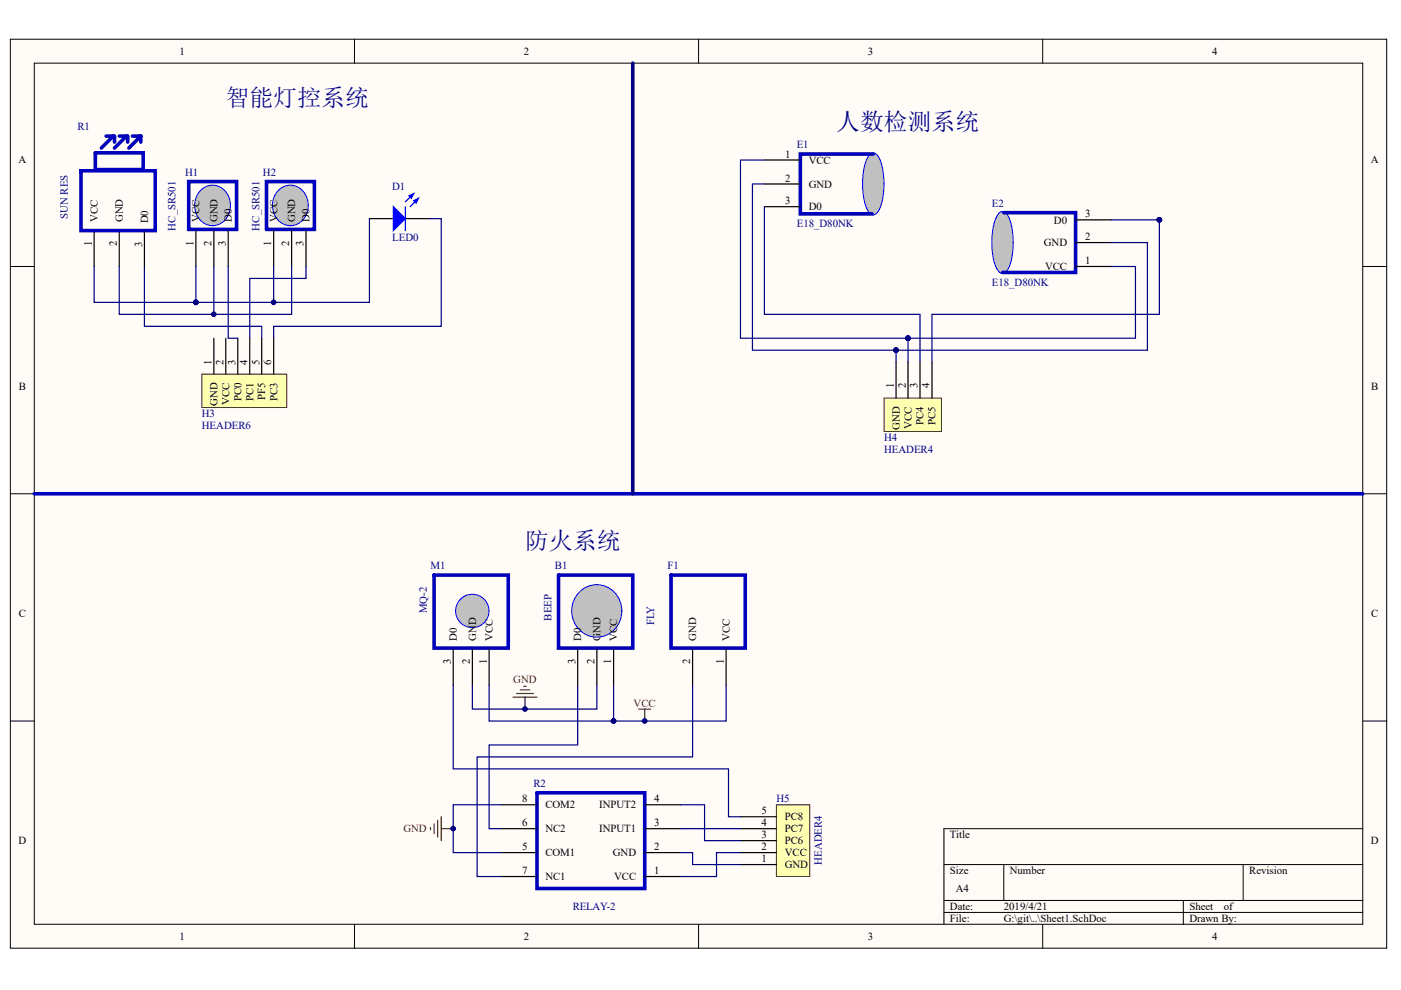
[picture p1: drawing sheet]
# Altium schematic sheet Sheet1.SchDoc
size A4

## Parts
B1  BEEP
D1  LED0  [LED-0]
E1  E18_D80NK
E2  E18_D80NK
F1  FLY
H1  HC_SR501
H2  HC_SR501
H3  HEADER6
H4  HEADER4
H5  HEADER4
M1  MQ-2
R1  SUN RES
R2  RELAY-2

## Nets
GND: B1.2(GND) M1.2(GND) R2.5(COM1) R2.8(COM2)
VCC: B1.1(VCC) F1.1(VCC) M1.1(VCC)
NetB1_3: B1.3(D0) R2.6(NC2)
NetD1_1: D1.1(A) H1.1(VCC) H2.1(VCC) R1.1(VCC)
NetD1_2: D1.2(K) H3.6(PC3)
NetE1_1: E1.1(VCC) E2.1(VCC) H4.2(VCC)
NetE1_2: E1.2(GND) E2.2(GND) H4.1(GND)
NetE1_3: E1.3(D0) H4.3(PC4)
NetE2_3: E2.3(D0) H4.4(PC5)
NetF1_2: F1.2(GND) R2.7(NC1)
NetH1_2: H1.2(GND) H2.2(GND) R1.2(GND)
NetH1_3: H1.3(D0) H3.3(PC0)
NetH2_3: H2.3(D0) H3.4(PC1)
NetH3_5: H3.5(PF5) R1.3(D0)
NetH5_1: H5.1(GND) R2.2(GND)
NetH5_2: H5.2(VCC) R2.1(VCC)
NetH5_3: H5.3(PC6) R2.4(INPUT2)
NetH5_4: H5.4(PC7) R2.3(INPUT1)
NetH5_5: H5.5(PC8) M1.3(D0)

Not connected (* = marked no-connect by the designer): H3 1(GND) 2(VCC)

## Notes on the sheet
- 智能灯控系统
- (near E1) 人数检测系统
- 防火系统
